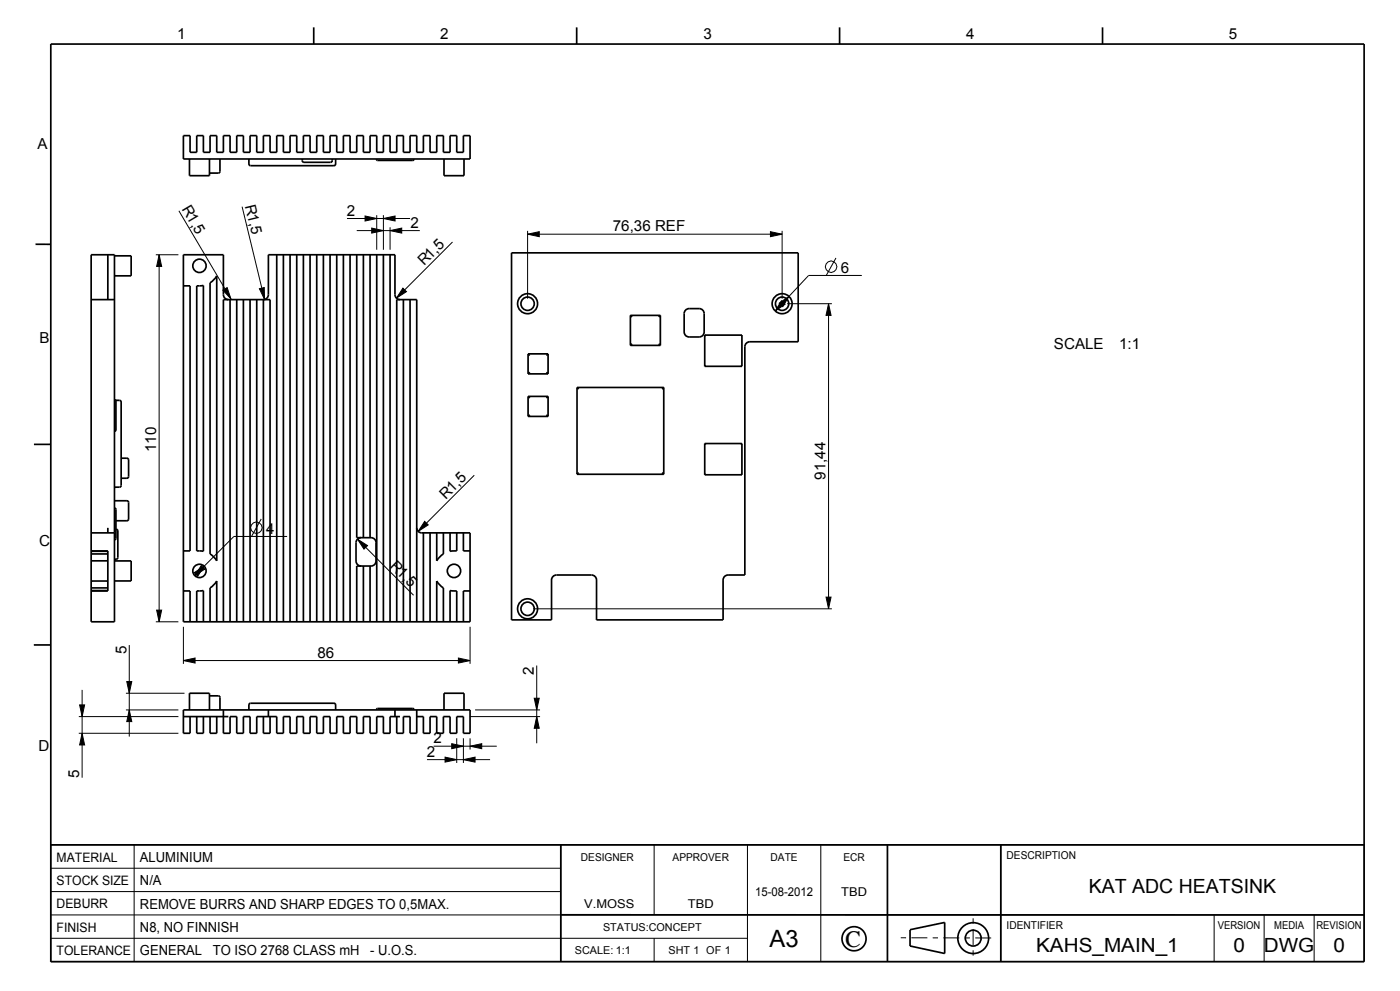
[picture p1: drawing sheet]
<svg xmlns="http://www.w3.org/2000/svg" width="420mm" height="297mm" viewBox="0 0 420 297" stroke-linecap="round" stroke-linejoin="round" font-family="sans-serif">
<g fill="#000">
<path d="M47.7 76.3l.8 3.5h-1.5zM109.5 64.7l3.5 .8-3.5 .7zM111.5 68.4l3.5 .7-3.5 .8zM115 65.5l3.5-.8v1.5zM117 69.1l3.5-.7v1.5zM158.3 70.2l3.5-.8v1.5zM231.1 69.4l3.5 .8-3.5 .7zM66.9 87l1.2-.8 1.2 3.4zM77.8 86.5l1.5-.3 .1 3.6zM120.9 86.4l1 1-3 2zM234.4 90.1l1.1 1.1-2.9 2zM233.7 90.9l3-2.1-1.9 3.1z"/>
<path d="M248.6 91l.7 3.5h-1.5zM127.4 156.3l1.1 1-3 2zM60.4 169.5l1 1.1-3 1.9zM58.3 171.6l3-1.9-2 3zM107.2 161.6l3.1 1.9-1.1 1.1zM47 182.8h1.5l-.8 3.5zM55 198l3.5-.8v1.5zM137.5 197.2l3.5 .8-3.5 .7zM247.8 179h1.5l-.7 3.5zM23.9 211.3h1.5l-.8 3.5zM24.6 219.8l.8 3.5h-1.5zM38.8 212.8l.7 3.5h-1.5z"/>
<path d="M38 204.3h1.5l-.7 3.5zM160.3 209.3h1.5l-.8 3.5zM161 214.8l.8 3.5h-1.5zM133.5 226.9l3.5 .8-3.5 .7zM135.5 222.9l3.5 .7-3.5 .8zM139 227.7l3.5-.8v1.5zM141 223.6l3.5-.7v1.5z"/>
</g>
<g fill="none" stroke="#000" stroke-width=".3">
<path d="M46.7 76.3h6.8M47.7 76.3l.8 3.5h-1.5zM47.7 76.3v110M53.7 63.2l15.6 26.4M72.6 61.9l6.8 27.9M104.1 65.5h18.9M107 69.1h18.9M109.5 64.7l3.5 .8-3.5 .7zM111.5 68.4l3.5 .7-3.5 .8zM113 64.5v10.3M115 65.5l3.5-.8v1.5zM115 64.5v10.3"/>
<path d="M117 69.1l3.5-.7v1.5zM117 68.1v6.7M135.8 72.5l-16.9 16.9M158.3 70.2l3.5-.8v1.5zM158.3 69.2v20.3M158.3 70.2h76.3M231.1 69.4l3.5 .8-3.5 .7zM234.6 69.2v20.3M250.8 77.3l-2.9 5.3M66.9 87l1.2-.8 1.2 3.4zM77.8 86.5l1.5-.3 .1 3.6zM120.9 86.4l1 1-3 2z"/>
<path d="M233.7 90.9l3-2.1-1.9 3.1zM234.4 90.1l1.1 1.1-2.9 2zM236.1 91h13.5M248.6 91l.7 3.5h-1.5zM248.6 91v91.5M258.5 82.6h-15.9l-10 10.6M78.4 155.5l-2.9 5.3M127.4 156.3l1.1 1-3 2zM142.3 142.4l-16.8 16.9M58.3 171.6l3-1.9-2 3zM60.4 169.5l1 1.1-3 1.9zM86.1 160.8h-15.9l-11.8 11.7"/>
<path d="M107.2 161.6l3.1 1.9-1.1 1.1zM107.2 161.6l16.9 16.8M247.8 179h1.5l-.7 3.5zM38.8 193.3v27.5M46.7 186.3h6.8M47 182.8h1.5l-.8 3.5zM55 198l3.5-.8v1.5zM55 198h86M55 187.8v11.2M137.5 197.2l3.5 .8-3.5 .7zM141 187.8v11.2M160 182.5h89.6"/>
<path d="M161 199.5v23.3M23.6 219.8h29.9M23.6 214.8h29.9M23.9 211.3h1.5l-.8 3.5zM24.6 219.8l.8 3.5h-1.5zM24.6 206.8v26.3M37.8 207.8h17.5M37.8 212.8h15.7M38 204.3h1.5l-.7 3.5zM38.8 212.8l.7 3.5h-1.5zM140.9 214.8h21.1M142.5 212.8h19.5"/>
<path d="M160.3 209.3h1.5l-.8 3.5zM161 214.8l.8 3.5h-1.5zM128.1 227.7h18.9M130.1 223.6h18.9M133.5 226.9l3.5 .8-3.5 .7zM135.5 222.9l3.5 .7-3.5 .8zM137 221.3v7.4M139 227.7l3.5-.8v1.5zM139 221.3v7.4M141 223.6l3.5-.7v1.5zM141 221.3v3.3M15.2 253.2h394v35h-394z"/>
<path d="M40.2 253.2v35M168.2 253.2v35M196.2 253.2v21M224.2 253.2v35M246.2 253.2v35M266.2 253.2v35M300.2 253.2v35M15.2 274.2h394M15.2 267.2h153M15.2 260.2h153M364.2 274.2v14M379.2 274.2v14"/>
<path d="M394.2 274.2v14M15.2 281.2h209M196.2 281.2v7"/>
<circle cx="249.3" cy="79.9" r="1.72"/>
<circle cx="76.9" cy="158.2" r="1.72"/>
</g>
<g fill="none" stroke="#000" stroke-width=".51">
<path d="M15.2 13.2h394v275h-394zM94.1 8.2v5M173 8.2v5M251.9 8.2v5M330.8 8.2v5M55 40.6h2v5h2v-5h2v5h2v-5h2v5h2v-5h2v5h2v-5h2v5h2v-5h2v5h2v-5h2v5h2v-5h2v5h2v-5h2v5h2v-5h2v5h2v-5h2v5h2v-5h2v5h2v-5h2v5h2v-5h2v5h2v-5h2v5h2v-5h2v5h2v-5h2v5h2v-5h2v5h2v-5h2v5h2v-5h2v5h2v-5h2v5h2v-5h2v7h-86zM56.8 47.6v5h6v-5M66 47.6l-.1 4-.4 .3h-2.7M74.7 47.6v1.5l.5 .5h25l.5-.5v-1.5M90.7 47.6v.8l.5 .2h8l.4-.2 .1-.8M113 47.6l.3 .5h10.5l.3-.5M133.2 47.6v5h6v-5"/>
<path d="M10.7 73.2h4.5M27.3 76.3h7v110h-7zM32.3 76.3v13.5M34.3 76.7h5v6h-5M83 76.3v110M85 76.3v110M87 76.3v110M89 76.3v110M91 76.3v110M93 76.3v110M95 76.3v110M97 76.3v110"/>
<path d="M99 76.3v110M101 76.3v110M103 76.3v110M105 76.3v110M107 76.3v84.8h4.3a1.5 1.5 0 0 1 1.5 1.5v5.5a1.5 1.5 0 0 1-1.5 1.5h-4.3v16.7M109 76.3v84.8M111 76.3v84.8M113 76.3v110M115 76.3v110M117 76.3v110M153.5 75.8h86v26.6h-14.5a1.5 1.5 0 0 0-1.5 1.5v68.4h-5.1a1.5 1.5 0 0 0-1.5 1.5v12h-37.9v-12a1.5 1.5 0 0 0-1.5-1.5h-10.5a1.5 1.5 0 0 0-1.5 1.5v12h-12zM27.3 89.8h7"/>
<path d="M55 85.7h2v79.4h-2M59 85.7l2-.1v79.6l-2-.1zM65 82.7v85.4l-.9-1.2-1.1-.9v-81.2l1.1-.9zM68.5 89.8a1.5 1.5 0 0 1-1.5-1.5v-12h-12v110h86v-26.6h-14.5a1.5 1.5 0 0 1-1.5-1.5M69 89.8v96.5M71 89.8v96.5M73 89.8v96.5M75 89.8v96.5M77 89.8v96.5M120 89.8a1.5 1.5 0 0 1-1.5-1.5v-12h-38v12a1.5 1.5 0 0 1-1.5 1.5v96.5M121 89.8v96.5M123 89.8v96.5"/>
<path d="M189.1 94.5v9M189.1 94.5l.5 .5M189.1 94.5h9M198.1 94.5l-.5 .5M198.1 94.5v9M205.9 92.8l.8-.3h3a1.5 1.5 0 0 1 1.5 1.5v5.5a1.5 1.5 0 0 1-1.5 1.5h-3a1.5 1.5 0 0 1-1.5-1.5v-5.5zM34.3 119.8l.5 .3v8.8l-.5 .3M34.7 120l1.4 .1 .2 .4v25l-.5 .5h-1.5M158.4 106.1v6M158.4 118.8v6M158.4 118.8l.5 .5M158.4 106.1l.5 .5"/>
<path d="M158.4 112.1h6M158.4 118.8h6M158.4 106.1h6M158.9 111.6l-.5 .5M163.9 111.6l.5 .5M164.4 106.1l-.5 .5M164.4 106.1v6M164.4 118.8v6M164.4 118.8l-.5 .5M173.1 116.1v26M173.1 116.1l.5 .5M173.1 116.1h26"/>
<path d="M189.1 103.5h9M189.6 103l-.5 .5M197.6 103l.5 .5M199.1 116.1l-.5 .5M199.1 116.1v26M211.4 100.4v9.4M211.4 109.8h11.2M211.4 100.4l.3 .3M211.4 100.4h11.2M211.7 109.5l-.3 .3M222.3 109.5l.3 .3M222.6 100.4l-.3 .3"/>
<path d="M222.6 100.4v9.4M10.2 133.2h5M36.3 137.3h1.8l.5 .5-.1 5.3-.4 .2h-1.8M158.4 124.8h6M158.9 124.3l-.5 .5M163.9 124.3l.5 .5M211.4 132.9l.3 .3M211.4 132.9v9.4M211.4 132.9h11.2M222.6 132.9l-.3 .3M222.6 132.9v9.4M27.3 159.7h7"/>
<path d="M32.3 158.2v1.5M34.3 150.1h3.8l.5 .5-.1 5.2-.4 .3h-3.3M34.3 152.3l.5 .3v8.8l-.5 .3M34.8 158.6l.3 .1 .2 .4v8l-.2 .4-.8 .1M127 159.7v26.6M129 159.7v26.6M131 159.7v8.4l.9-1.2 1.1-.9v-6.3M135 159.7v5.5l2-.1v-5.4M139 159.7v5.4h2M173.1 142.1h26M173.6 141.6l-.5 .5M198.6 141.6l.5 .5"/>
<path d="M211.4 142.3h11.2M211.7 142l-.3 .3M222.3 142l.3 .3M27.3 177h5M27.3 176.2h5M27.3 174.1h5M27.3 168.1h5M27.3 166h5M27.3 165.2h5M27.3 165.1h5v12h-5M34.3 168.1h5v6h-5M55 177.1h2v9.2"/>
<path d="M108.3 161.1a1.5 1.5 0 0 0-1.5 1.5v5.5a1.5 1.5 0 0 0 1.5 1.5M109 169.6v16.7M111 169.6v16.7M141 177.1h-2v9.2M10.1 193.3h5M61 186.3v-9.3l-2 .1v9.2M63 186.3v-10.1l1.1-.9 .9-1.2v12.2M67 186.3v-96.5h14v96.5M119 186.3v-96.5h6v96.5M133 186.3v-10.1l-1.1-.9-.9-1.2v12.2M137 186.3v-9.2l-2-.1v9.3M55 214.8h13.5"/>
<path d="M56.8 212.8v-5h6v5M57 214.8v5h-2v-7h86v7h-2v-5h-2v5h-2v-5h-2v5h-2v-5h-2v5h-2v-5h-2M59 214.8v5h2v-5M62.8 208.5h2.7l.4 .3 .1 4M63 214.8v5h2v-5M67 212.8v7h2v-5h2v5h2v-5h2v5h2v-5h6v5h2v-5h2v5h2v-5h2v5h2v-5h2v5h2v-5h2v5h2v-5h2v5h2v-5h2v5h2v-5h2v5h2v-5h2v5h2v-5h3M74.7 212.8v-1.5l.5-.5h25l.5 .5v1.5M79 214.8v5h2v-5M80.5 212.8v2M113 212.8l.3-.5h10.5l.3 .5M118.5 212.8v2M125 212.8v7h-2v-5h-2v5h-2v-5"/>
<path d="M133.2 212.8v-5h6v5M15.2 253.2h394M168.2 253.2v35M266.2 253.2v35M300.2 253.2v35M168.2 274.2h241M273 278.6l10.4-2.1v9.3l-10.4-2.3M273 278.7v4.9"/>
<circle cx="59.8" cy="79.7" r="2"/>
<circle cx="158.3" cy="91" r="3"/>
<circle cx="234.6" cy="91" r="3"/>
<circle cx="59.8" cy="171.1" r="2"/>
<circle cx="136.2" cy="171.1" r="2"/>
<circle cx="158.3" cy="182.5" r="3"/>
<circle cx="256.2" cy="281.3" r="3.6"/>
<circle cx="292" cy="281.2" r="4.6"/>
<circle cx="292" cy="281.2" r="2.37"/>
</g>
<path d="M291.9 275.2v12M270.2 281l28.4 .1" fill="none" stroke="#000" stroke-width=".3" stroke-dasharray="1.6 1.6 4.8 1.6" stroke-linecap="butt"/>
<!-- layer: AXES -->
<g fill="none" stroke="#000" stroke-width=".51">
<circle cx="158.3" cy="91" r="2"/>
<circle cx="234.6" cy="91" r="2"/>
<circle cx="158.3" cy="182.5" r="2"/>
</g>
<text font-size="7.2" x="230.9" y="284">A3</text>
<text font-size="7" x="253.5" y="283.8">C</text>
<g font-size="5.8">
<text x="326.6" y="267.7">KAT ADC HEATSINK</text>
<text x="310.8" y="285.2">KAHS_MAIN_1</text>
<text x="370" y="285.2">0</text>
<text x="379.1" y="285.2">DWG</text>
<text x="400" y="285.2">0</text>
</g>
<g font-size="4.6">
<text x="53.1" y="11.6">1</text>
<text x="132" y="11.8">2</text>
<text x="211" y="11.8">3</text>
<text x="289.8" y="11.8">4</text>
<text x="368.7" y="11.8">5</text>
<text x="11.3" y="44.7">A</text>
<text x="104.1" y="64.6">2</text>
<text x="123.1" y="68.2">2</text>
<text x="183.9" y="69.3">76,36 REF</text>
<text x="127.2" y="79.8" transform="rotate(-45 127.2 79.8)">R1,5</text>
<text x="252.2" y="81.7">6</text>
<text x="11.8" y="102.7">B</text>
<text x="316.2" y="104.6">SCALE</text>
<text x="335.7" y="104.6">1:1</text>
<text x="46.9" y="135.5" transform="rotate(-90 46.9 135.5)">110</text>
<text x="247.7" y="143.7" transform="rotate(-90 247.7 143.7)">91,44</text>
<text x="133.7" y="149.7" transform="rotate(-45 133.7 149.7)">R1,5</text>
<text x="79.8" y="159.9">4</text>
<text x="11.7" y="163.7">C</text>
<text x="116.8" y="169.9" transform="rotate(45 116.8 169.9)">R1,5</text>
<text x="37.9" y="196.1" transform="rotate(-90 37.9 196.1)">5</text>
<text x="95.2" y="197.1">86</text>
<text x="160.1" y="202.3" transform="rotate(-90 160.1 202.3)">2</text>
<text x="11.6" y="224.9">D</text>
<text x="128.1" y="226.8">2</text>
<text x="130.1" y="222.8">2</text>
<text x="23.8" y="233.1" transform="rotate(-90 23.8 233.1)">5</text>
</g>
<g font-size="4.5">
<text x="54.4" y="62.7" transform="rotate(59 54.4 62.7)">R1,5</text>
<text x="73.5" y="61.7" transform="rotate(76 73.5 61.7)">R1,5</text>
</g>
<g font-size="4.2">
<text x="42" y="258.3">ALUMINIUM</text>
<text x="42" y="265.3">N/A</text>
<text x="42" y="272.3">REMOVE BURRS AND SHARP EDGES TO 0,5MAX.</text>
<text x="42" y="279.3">N8, NO FINNISH</text>
<text x="42" y="286.3">GENERAL</text>
<text x="63.9" y="286.3">TO ISO 2768 CLASS mH</text>
<text x="111.1" y="286.3">- U.O.S.</text>
</g>
<g font-size="3.9">
<text x="17" y="258.2">MATERIAL</text>
<text x="17" y="265.2">STOCK SIZE</text>
<text x="17" y="272.2">DEBURR</text>
<text x="17" y="279.2">FINISH</text>
<text x="17" y="286.2">TOLERANCE</text>
</g>
<g font-size="3.6">
<text x="226.5" y="268.6">15-08-2012</text>
<text x="252.4" y="268.6">TBD</text>
<text x="175.3" y="272.1">V.MOSS</text>
<text x="206.4" y="272.1">TBD</text>
</g>
<g font-size="3.3">
<text x="174.3" y="258">DESIGNER</text>
<text x="201.8" y="258">APPROVER</text>
<text x="231.2" y="258">DATE</text>
<text x="253" y="258">ECR</text>
<text x="302" y="257.5">DESCRIPTION</text>
<text x="180.9" y="279">STATUS:CONCEPT</text>
<text x="302" y="278.5">IDENTIFIER</text>
<text x="365.3" y="278.5">VERSION</text>
<text x="382.2" y="278.5">MEDIA</text>
<text x="394.9" y="278.5">REVISION</text>
<text x="172.5" y="286">SCALE: 1:1</text>
<text x="200.5" y="286">SHT 1 OF 1</text>
</g>
</svg>
